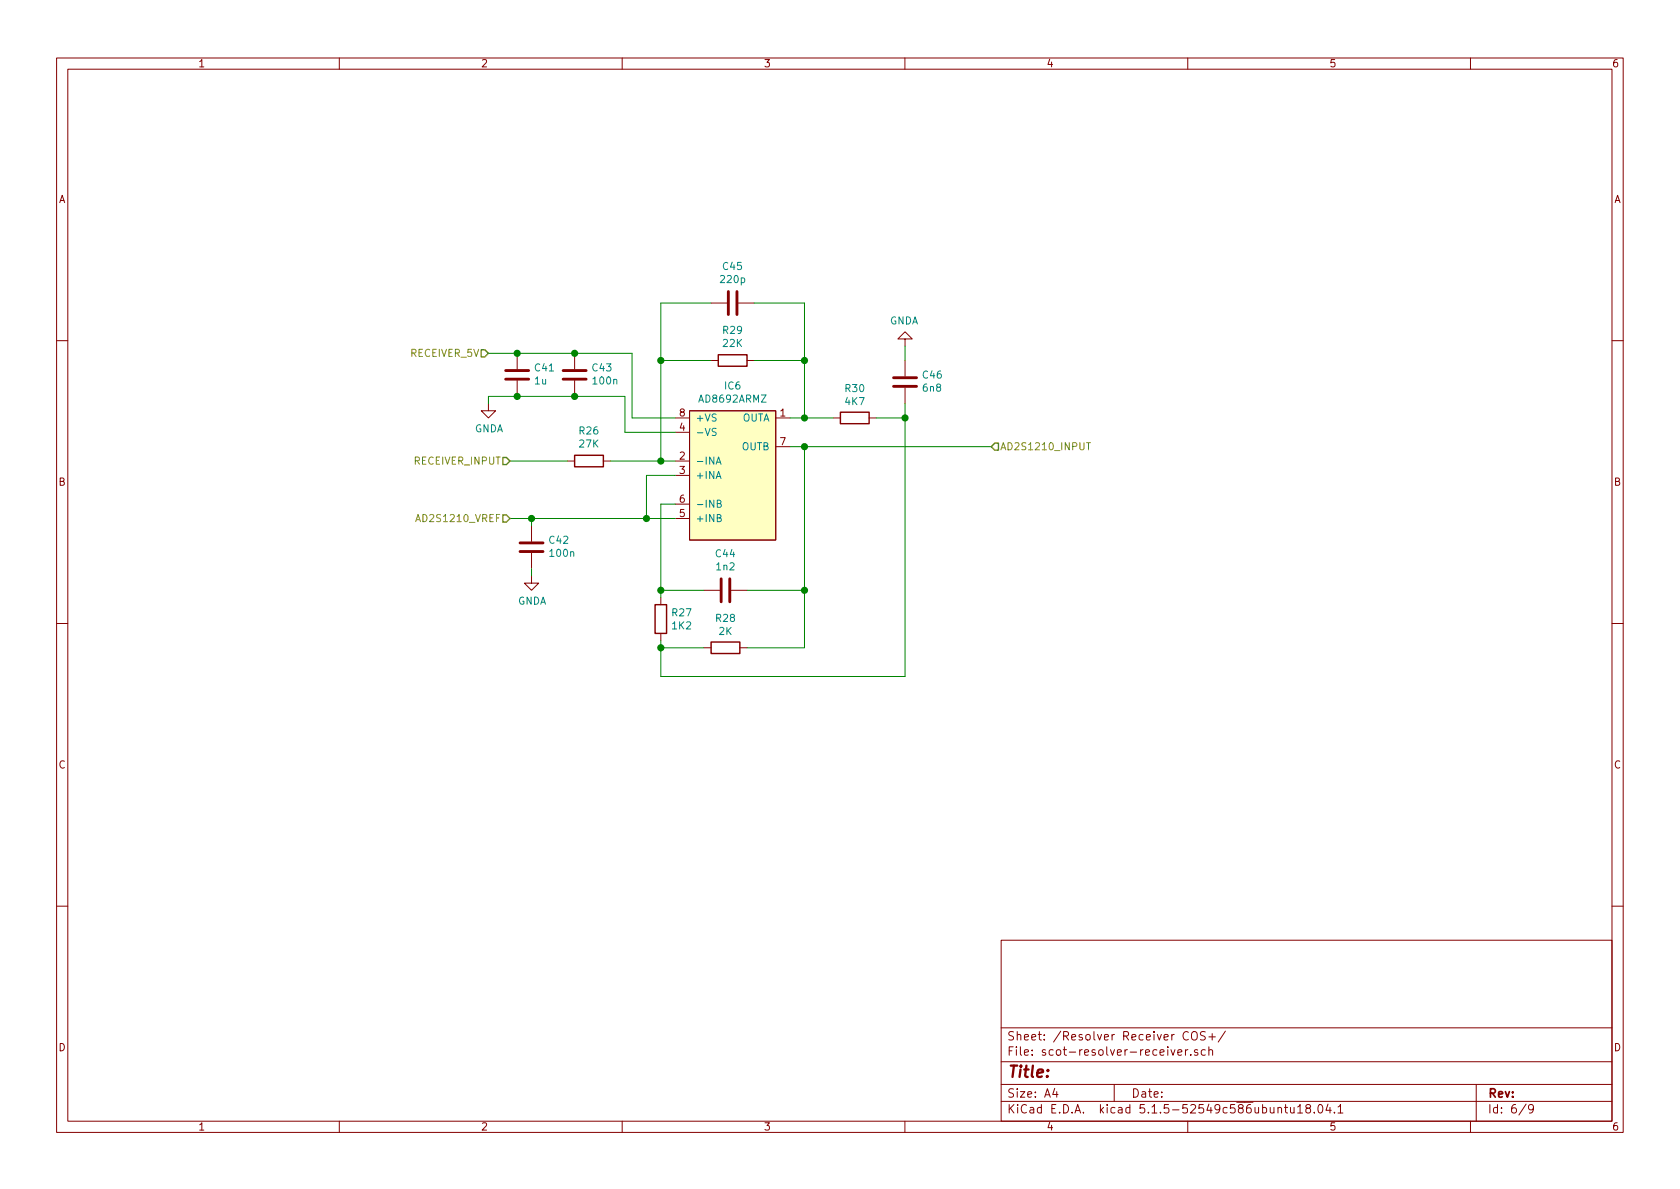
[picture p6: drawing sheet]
<svg xmlns="http://www.w3.org/2000/svg" width="297mm" height="210mm" viewBox="0 0 297 210" stroke-linecap="round" stroke-linejoin="round" font-family="sans-serif">
<g fill="none" stroke="#840000" stroke-width=".18">
<path d="M10 10.3h277v189.9h-277zM12 12.2h273v186.1h-273zM60 10.3v1.9M110 10.3v1.9M160 10.3v1.9M210 10.3v1.9M260 10.3v1.9M125.7 53.6h2.8M130.6 53.6h2.7M160 59.9h1.3l-1.3-1.2-1.3 1.2h1.3v1.3M10 60.2h2M86.4 71.4v1.2h1.2l-1.2 1.3-1.3-1.3h1.3"/>
<path d="M91.4 62.5v2.8M91.4 67.3v2.8M101.6 62.5v2.8M101.6 67.3v2.8M119.4 73.9h2.5M119.4 76.4h2.5M121.9 72.6h15.3v22.9h-15.3zM125.7 63.7h1.3M132.1 63.7h1.2M137.2 73.9h2.5M137.2 79h2.5M147.3 73.9h1.3"/>
<path d="M153.7 73.9h1.2M160 63.7v2.8M160 68.6v2.8M285 60.2h2M94 93v2.8M94 97.8v2.8M100.3 81.5h1.3M106.7 81.5h1.2M119.4 81.5h2.5M119.4 84.1h2.5M119.4 89.1h2.5M119.4 91.7h2.5"/>
<path d="M10 110.3h2M94 101.8v1.3h1.2l-1.2 1.3-1.3-1.3h1.3M116.8 105.7v1.2M116.8 112v1.3M124.5 114.5h1.2M124.5 104.4h2.8M129.3 104.4h2.8M130.8 114.5h1.3M285 110.3h2M10 160.2h2M177 166.3h108v32h-108zM285 160.2h2"/>
<path d="M60 198.3v1.9M110 198.3v1.9M160 198.3v1.9M177 194.8h108M177 191.8h108M177 187.8h108M177 181.8h108M186.5 192.5l-.4 1h1M186.8 193v1M197 191.8v3M207 185.6l.4 1 .3-1M208.3 186.1l.7-.1-.1-.3-.4-.1-.2 .2v.7h.6"/>
<path d="M209.6 185.6v1M210 198.3v1.9M210 185.6l-.4 .3M210.1 182.6a.7 .7 0 0 0-.9 .2 .7 .7 0 0 0 .1 .9 .55 .55 0 0 0 .8 .1M210.5 186.5v.1M210.7 182.6a.5 .5 0 0 1 .6-.2 .5 .5 0 0 1 .4 .5v.5a.51 .51 0 0 1-.5 .5 .51 .51 0 0 1-.5-.5zM211.8 185.7a.37 .37 0 0 0-.6 .1l.1 .2 .5 .2v.1l-.2 .3-.4-.1M213.1 185.7l-.4-.1-.3 .3 .1 .6 .2 .1 .4-.1M213.1 182.5l-.6-.1-.3 .3 .1 .3 .7 .4v.4a.62 .62 0 0 1-.8 0M213.7 185.7h.1a.37 .37 0 0 1 .6 .1v.8M213.7 185.1v1.5M213.7 183.4h1.2"/>
<path d="M214.3 182.8v1.1M216.7 182.3l-1.3 2M226 196l.2-.2 .3 .1 .1 .9M227.1 195.8h.6M227.3 195.3v1.3l.4 .2M228.2 195.8v.9l.4 .1 .2-.1M228.8 195.8v1M229.4 195.8l.5-.5v1.5M229.4 196.8h.9M231.2 196l-.3-.2v-.3a.48 .48 0 0 1 .7-.1l.1 .2-.1 .3-.6 .1-.1 .3v.4l.3 .1 .4-.1 .1-.2v-.2l-.3-.3M232.4 196.7v.1M233.1 195.5l.3-.2a.8 .8 0 0 1 .5 .8 .8 .8 0 0 1-.5 .7l-.3-.1-.1-.4z"/>
<path d="M234.8 195.2l-.4 1.1h1M235.2 195.8v1M235.9 196.7v.1M236.6 195.8l.4-.5v1.5M236.6 196.8h.8M260 198.3v1.9M261 191.8v6.5M269.8 195.2l-1.2 2M271.1 196l-.3 .3-.4-.1-.1-.2v-.4l.1-.2 .4-.1 .2 .2a1.19 1.19 0 0 1-.2 1.2l-.4 .1"/>
</g>
<path d="M127 62.7h5.1v2.1h-5.1zM148.6 72.9h5.1v2h-5.1zM101.6 80.5h5.1v2h-5.1zM115.8 106.9h2.1v5.1h-2.1zM125.7 113.5h5.1v2.1h-5.1z" fill="none" stroke="#840000" stroke-width=".25"/>
<path d="M128.8 51.6v4M130.3 51.6v4M89.4 65.5h4.1M89.4 67.1h4.1M99.6 65.5h4M99.6 67.1h4M158 66.8h4.1M158 68.3h4.1M91.9 96h4.1M91.9 97.5h4.1M127.5 102.4v4M129 102.4v4" fill="none" stroke="#840000" stroke-width=".51"/>
<path d="M121.9 72.6h15.3v22.9h-15.3z" fill="#ffffc2" stroke="#ffffc2" stroke-width=".18"/>
<path d="M126.6 75.8l-.5-.1-.1 .2v.3l.5 .3 .1 .3-.2 .2h-.5M126.6 82.1l.5-1.3 .4 1.3M126.7 81.7h.7M126.8 89h.6l.1-.2-.1-.2-.6-.2v1.3h.5l.2-.1v-.3l-.3-.3M126.8 91.6l.6-.1 .1-.2-.1-.2-.6-.1v1.2h.5l.2-.1v-.3l-.3-.2" fill="none" stroke="#008484" stroke-width=".18"/>
<g fill="none" stroke="#008400" stroke-width=".18">
<path d="M125.7 53.6h-8.9v27.9M133.3 53.6h8.9v20.3M86.4 62.5h25.4v11.4h7.6M86.4 71.4v-1.3h24.1v6.3h8.9M116.8 63.7h8.9M133.3 63.7h8.9M139.7 73.9h7.6M139.7 79h35.6M142.2 79v35.5h-10.1M154.9 73.9h5.1M160 71.4v48.2h-43.2v-6.3M160 61.2v2.5"/>
<path d="M90.2 91.7h29.2M90.2 81.5h10.1M94 91.7v1.3M107.9 81.5h11.5M119.4 89.1h-2.6v16.6M119.4 84.1h-5.1v7.6M94 100.6v1.2M116.8 114.5h7.7M116.8 104.4h7.7M132.1 104.4h10.1"/>
</g>
<path d="M85.1 61.8h.6l.7 .7-.7 .6h-.6zM175.3 79l.6-.6h.6v1.2h-.6zM88.9 80.9h.6l.7 .6-.7 .7h-.6zM88.9 91.1h.6l.7 .6-.7 .6h-.6z" fill="none" stroke="#848400" stroke-width=".25"/>
<path d="M192.1 78.3h.7M192.5 78.3v1.2M73.5 92.2l.4-1.2 .4 1.2M73.6 91.9h.6" fill="none" stroke="#848400" stroke-width=".18"/>
<g fill="#008400" stroke="#008400" stroke-width=".25">
<circle cx="91.4" cy="70.1" r=".51"/>
<circle cx="142.2" cy="104.4" r=".51"/>
<circle cx="116.8" cy="104.4" r=".51"/>
<circle cx="116.8" cy="114.5" r=".51"/>
<circle cx="91.4" cy="62.5" r=".51"/>
<circle cx="101.6" cy="62.5" r=".51"/>
<circle cx="160" cy="73.9" r=".51"/>
<circle cx="114.3" cy="91.7" r=".51"/>
<circle cx="101.6" cy="70.1" r=".51"/>
<circle cx="142.2" cy="79" r=".51"/>
<circle cx="142.2" cy="73.9" r=".51"/>
<circle cx="116.8" cy="63.7" r=".51"/>
<circle cx="142.2" cy="63.7" r=".51"/>
<circle cx="116.8" cy="81.5" r=".51"/>
<circle cx="94" cy="91.7" r=".51"/>
</g>
<text font-size="2.8" fill="#840000" x="178" y="190.5">Title:</text>
<g font-size="2.1" fill="#840000">
<text x="178" y="184">Sheet: /Resolver Receiver COS+/</text>
<text x="178" y="186.7">File: scot-resolver-receiver.sch</text>
<text x="178" y="196.9">KiCad E.D.A. kicad 5.1.5-52549c586ubuntu18.04.1</text>
<text x="178" y="194.1">Size: A4</text>
<text x="200" y="194.1">Date:</text>
<text x="263" y="194.1">Rev:</text>
<text x="263" y="196.9">Id: 6/9</text>
</g>
<g font-size="1.8" fill="#840000">
<text x="35" y="11.9">1</text>
<text x="85" y="11.9">2</text>
<text x="135" y="11.9">3</text>
<text x="185" y="11.9">4</text>
<text x="235" y="11.9">5</text>
<text x="285" y="11.9">6</text>
<text x="10.4" y="35.9">A</text>
<text x="285.4" y="35.9">A</text>
<text x="120.2" y="73.7">8</text>
<text x="120.2" y="76.2">4</text>
<text x="137.9" y="73.7">1</text>
<text x="120.2" y="81.3">2</text>
<text x="120.2" y="83.8">3</text>
<text x="137.9" y="78.7">7</text>
<text x="10.4" y="85.9">B</text>
<text x="120.2" y="88.9">6</text>
<text x="285.4" y="85.9">B</text>
<text x="120.2" y="91.4">5</text>
<text x="10.4" y="135.9">C</text>
<text x="285.4" y="135.9">C</text>
<text x="10.4" y="185.9">D</text>
<text x="285.4" y="185.9">D</text>
<text x="35" y="199.9">1</text>
<text x="85" y="199.9">2</text>
<text x="135" y="199.9">3</text>
<text x="185" y="199.9">4</text>
<text x="235" y="199.9">5</text>
<text x="285" y="199.9">6</text>
</g>
<g font-size="1.8" fill="#008484">
<text x="127.9" y="47.7">C45</text>
<text x="127.5" y="50.1">220p</text>
<text x="127.9" y="59">R29</text>
<text x="157.3" y="57.4">GNDA</text>
<text x="94.6" y="65.7">C41</text>
<text x="104.8" y="65.7">C43</text>
<text x="127.9" y="61.4">22K</text>
<text x="94.6" y="68">1u</text>
<text x="105" y="68">100n</text>
<text x="123.7" y="71.2">AD8692ARMZ</text>
<text x="128.2" y="68.9">IC6</text>
<text x="149.5" y="69.3">R30</text>
<text x="149.5" y="71.6">4K7</text>
<text x="163.2" y="66.9">C46</text>
<text x="163.3" y="69.3">6n8</text>
<text x="83.9" y="76.4">GNDA</text>
<text x="102.5" y="76.8">R26</text>
<text x="122.9" y="74.5">+VS</text>
<text x="122.9" y="77.1">-VS</text>
<text x="131.1" y="74.5">OUTA</text>
<text x="102.5" y="79.1">27K</text>
<text x="122.9" y="82.2">-INA</text>
<text x="131.1" y="79.6">OUTB</text>
<text x="122.9" y="84.7">+INA</text>
<text x="122.9" y="89.8">-INB</text>
<text x="122.9" y="92.3">+INB</text>
<text x="97.2" y="96.2">C42</text>
<text x="97.4" y="98.5">100n</text>
<text x="126.6" y="98.5">C44</text>
<text x="126.7" y="100.9">1n2</text>
<text x="91.5" y="106.9">GNDA</text>
<text x="118.9" y="109">R27</text>
<text x="118.9" y="111.3">1K2</text>
<text x="126.6" y="110">R28</text>
<text x="127.2" y="112.3">2K</text>
</g>
<g font-size="1.8" fill="#848400">
<text x="72.6" y="63.1">RECEIVER_5V</text>
<text x="73.3" y="82.2">RECEIVER_INPUT</text>
<text x="176.8" y="79.6">AD2S1210_INPUT</text>
<text x="74.3" y="92.3">AD2S1210_VREF</text>
</g>
</svg>
